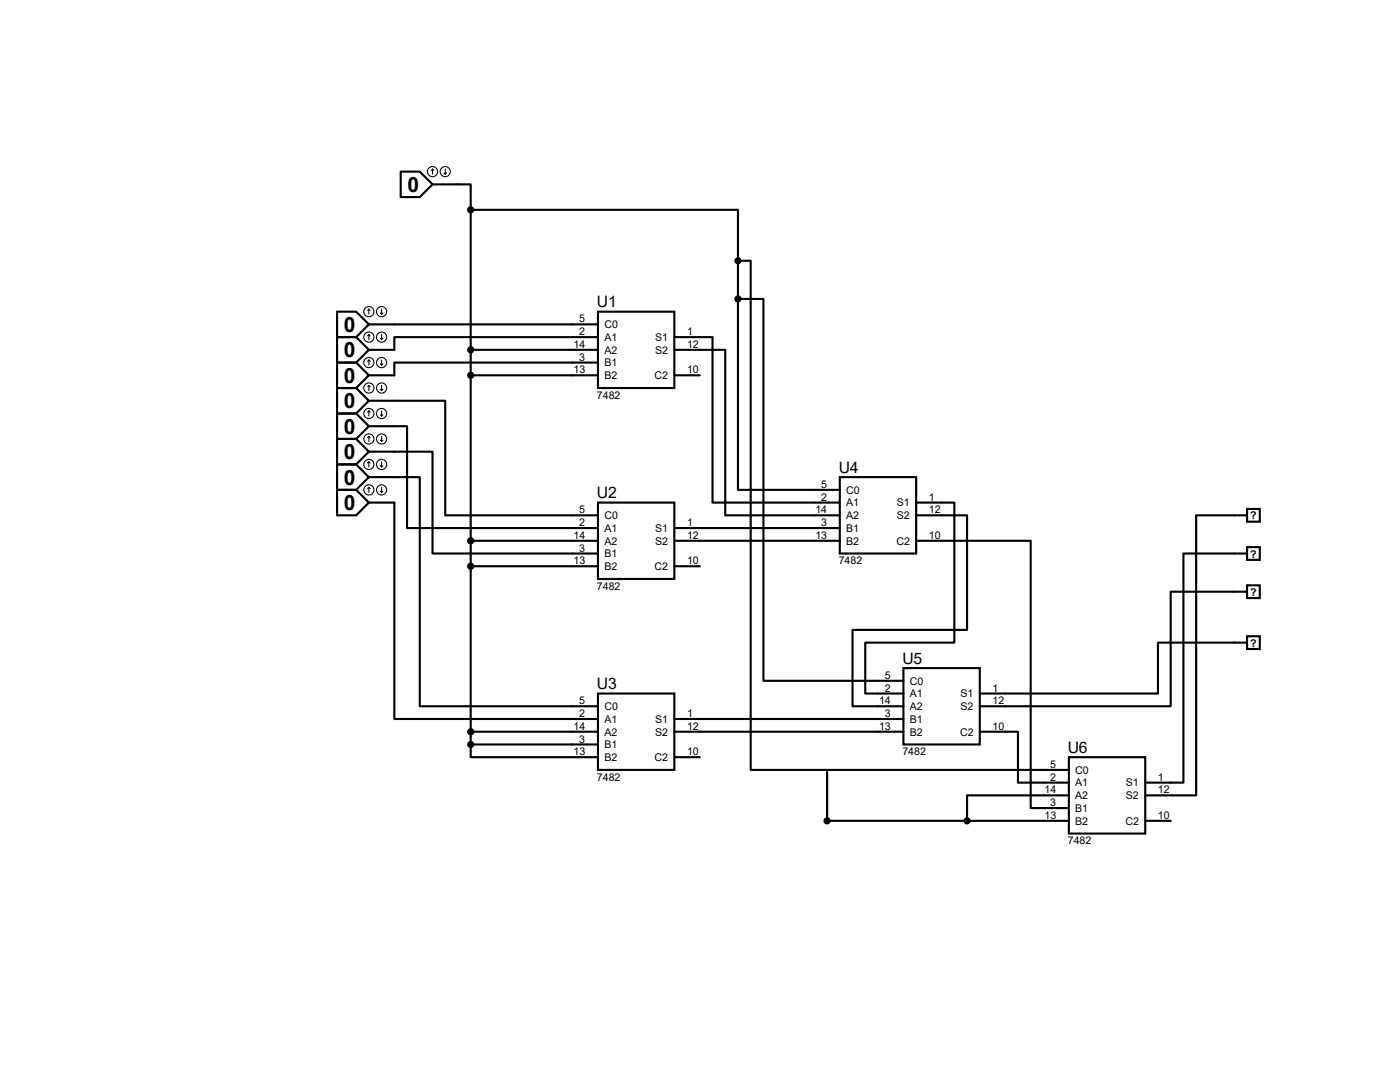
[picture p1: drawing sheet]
<svg xmlns="http://www.w3.org/2000/svg" width="279mm" height="216mm" viewBox="0 0 279 216" stroke-linecap="round" stroke-linejoin="round" font-family="sans-serif">
<g fill="none" stroke="#000" stroke-width=".42">
<path d="M80 34.2h3.8l2.5 2.6-2.5 2.5h-3.8zM86.3 36.8h7.6v5.1M93.9 41.9h53.4v10.1M93.9 41.9v106.6M147.3 59.6v38.1h20.3M147.3 59.6h5.1v76.2h27.9M147.3 52h2.5v101.6h15.3v10.2M147.3 52v7.6M67.3 62.2h3.8l2.5 2.5-2.5 2.6h-3.8zM67.3 67.3h3.8l2.5 2.5-2.5 2.5h-3.8zM67.3 72.3h3.8l2.5 2.6-2.5 2.5h-3.8zM67.3 77.4h3.8l2.5 2.6-2.5 2.5h-3.8z"/>
<path d="M73.6 80h15.3v22.8h30.4M73.6 64.7h45.7M93.9 69.8h25.4M93.9 74.9h25.4M119.3 62.2h15.3v15.2h-15.3zM119.3 67.3h-40.6v2.5h-5.1M119.3 72.3h-40.6v2.6h-5.1M134.6 67.3h7.6v33h25.4M134.6 69.8h10.1v33h22.9M134.6 74.9h5.1M67.3 82.5h3.8l2.5 2.5-2.5 2.6h-3.8zM67.3 87.6h3.8l2.5 2.5-2.5 2.6h-3.8z"/>
<path d="M67.3 92.7h3.8l2.5 2.5-2.5 2.5h-3.8zM67.3 97.7h3.8l2.5 2.6-2.5 2.5h-3.8zM73.6 85h7.6v20.4h38.1M73.6 90.1h12.7v20.3h33M73.6 95.2h10.2v45.7h35.5M167.6 95.2h15.2v15.2h-15.2zM73.6 100.3h5.1v43.2h40.6M93.9 107.9h25.4M93.9 113h25.4M119.3 100.3h15.3v15.2h-15.3zM134.6 105.4h33M134.6 107.9h33"/>
<path d="M134.6 113h5.1M182.8 100.3h7.7v27.9h-17.8v10.2h7.6M182.8 102.8h10.2v22.9h-22.9v15.2h10.2M182.8 107.9h22.9v53.3h7.6M248.9 101.6h2.5v2.5h-2.5zM248.9 109.2h2.5v2.5h-2.5zM248.9 116.8h2.5v2.5h-2.5zM248.9 118.1h-15.3v22.8h-38.1M248.9 110.4h-12.7v45.8h-7.6M248.9 102.8h-10.2v55.9h-10.1M119.3 138.4h15.3v15.2h-15.3zM180.3 133.3h15.2v15.2h-15.2z"/>
<path d="M248.9 127h2.5v2.5h-2.5zM248.9 128.2h-17.8v10.2h-35.6M93.9 148.5v2.6h25.4M93.9 146h25.4M93.9 148.5h25.4M134.6 143.5h45.7M134.6 146h45.7M134.6 151.1h5.1M195.5 146h7.7v10.2h10.1M213.3 151.1h15.3v15.2h-15.3zM213.3 153.6h-48.2v10.2M213.3 158.7h-20.3v5.1"/>
<path d="M165.1 163.8h48.2M228.6 163.8h5"/>
</g>
<g fill="none" stroke="#000" stroke-width=".21">
<path d="M86.3 33.7l-.2 .3M86.3 33.7l.3 .3M86.3 33.7v1.1M88.6 34.5l.3 .3M88.9 33.7v1.1M89.1 34.5l-.2 .3M73.6 61.7l-.2 .2M73.6 61.7l.3 .2M73.6 61.7v1M73.6 66.8v1M73.6 71.8v1.1M73.6 76.9v1"/>
<path d="M73.6 66.8l-.2 .2M73.6 66.8l.3 .2M73.6 71.8l-.2 .3M73.6 71.8l.3 .3M73.6 76.9l-.2 .3M73.6 76.9l.3 .3M75.9 62.4l.3 .3M75.9 67.5l.3 .3M75.9 72.6l.3 .3M75.9 77.7l.3 .2M76.2 61.7v1M76.2 66.8v1"/>
<path d="M76.2 71.8v1.1M76.2 76.9v1M76.4 62.4l-.2 .3M76.4 67.5l-.2 .3M76.4 72.6l-.2 .3M76.4 77.7l-.2 .2M73.6 82v1M73.6 87.1v1M73.6 92.2v1M73.6 97.2v1.1M73.6 82l-.2 .3M73.6 82l.3 .3"/>
<path d="M73.6 87.1l-.2 .2M73.6 87.1l.3 .2M73.6 92.2l-.2 .2M73.6 92.2l.3 .2M73.6 97.2l-.2 .3M73.6 97.2l.3 .3M75.9 82.8l.3 .2M75.9 87.8l.3 .3M75.9 92.9l.3 .3M75.9 98l.3 .3M76.2 82v1M76.2 87.1v1"/>
<path d="M76.2 92.2v1M76.2 97.2v1.1M76.4 82.8l-.2 .2M76.4 87.8l-.2 .3M76.4 92.9l-.2 .3M76.4 98l-.2 .3"/>
<circle cx="86.3" cy="34.2" r="1.02"/>
<circle cx="88.9" cy="34.2" r="1.02"/>
<circle cx="73.6" cy="77.4" r="1.02"/>
<circle cx="73.6" cy="72.3" r="1.02"/>
<circle cx="73.6" cy="62.2" r="1.02"/>
<circle cx="73.6" cy="67.3" r="1.02"/>
<circle cx="76.2" cy="77.4" r="1.02"/>
<circle cx="76.2" cy="67.3" r="1.02"/>
<circle cx="76.2" cy="72.3" r="1.02"/>
<circle cx="76.2" cy="62.2" r="1.02"/>
<circle cx="73.6" cy="82.5" r="1.02"/>
<circle cx="73.6" cy="97.7" r="1.02"/>
<circle cx="73.6" cy="87.6" r="1.02"/>
<circle cx="73.6" cy="92.7" r="1.02"/>
<circle cx="76.2" cy="92.7" r="1.02"/>
<circle cx="76.2" cy="87.6" r="1.02"/>
<circle cx="76.2" cy="97.7" r="1.02"/>
<circle cx="76.2" cy="82.5" r="1.02"/>
</g>
<g fill="#000" stroke="#000" stroke-width=".42">
<circle cx="93.9" cy="41.9" r=".51"/>
<circle cx="147.3" cy="52" r=".51"/>
<circle cx="147.3" cy="59.6" r=".51"/>
<circle cx="93.9" cy="74.9" r=".51"/>
<circle cx="93.9" cy="69.8" r=".51"/>
<circle cx="93.9" cy="107.9" r=".51"/>
<circle cx="93.9" cy="113" r=".51"/>
<circle cx="93.9" cy="146" r=".51"/>
<circle cx="93.9" cy="148.5" r=".51"/>
<circle cx="165.1" cy="163.8" r=".51"/>
<circle cx="193" cy="163.8" r=".51"/>
</g>
<g font-size="4.2">
<text x="81.3" y="38.3">0</text>
<text x="68.6" y="66.3">0</text>
<text x="68.6" y="71.3">0</text>
<text x="68.6" y="76.4">0</text>
<text x="68.6" y="81.5">0</text>
<text x="68.6" y="86.6">0</text>
<text x="68.6" y="91.7">0</text>
<text x="68.6" y="96.7">0</text>
<text x="68.6" y="101.8">0</text>
</g>
<g font-size="3.1">
<text x="119.1" y="61.3">U1</text>
<text x="167.4" y="94.3">U4</text>
<text x="119.1" y="99.4">U2</text>
<text x="119.1" y="137.5">U3</text>
<text x="180.1" y="132.4">U5</text>
<text x="213.1" y="150.2">U6</text>
</g>
<g font-size="2.1">
<text x="115.6" y="64.3">5</text>
<text x="120.6" y="65.5">C0</text>
<text x="114.5" y="69.4">14</text>
<text x="115.6" y="66.9">2</text>
<text x="115.6" y="72">3</text>
<text x="120.6" y="68">A1</text>
<text x="120.6" y="70.6">A2</text>
<text x="130.7" y="68">S1</text>
<text x="130.7" y="70.6">S2</text>
<text x="137.1" y="66.9">1</text>
<text x="137.1" y="69.4">12</text>
<text x="114.5" y="74.5">13</text>
<text x="120.6" y="73.1">B1</text>
<text x="120.6" y="75.6">B2</text>
<text x="130.6" y="75.6">C2</text>
<text x="137.1" y="74.5">10</text>
<text x="119.1" y="79.6">7482</text>
<text x="163.9" y="97.4">5</text>
<text x="163.9" y="99.9">2</text>
<text x="168.9" y="98.5">C0</text>
<text x="168.9" y="101">A1</text>
<text x="179" y="101">S1</text>
<text x="185.4" y="99.9">1</text>
<text x="114.5" y="107.5">14</text>
<text x="115.6" y="102.4">5</text>
<text x="115.6" y="105">2</text>
<text x="120.6" y="103.6">C0</text>
<text x="120.6" y="106.1">A1</text>
<text x="130.7" y="106.1">S1</text>
<text x="137.1" y="105">1</text>
<text x="137.1" y="107.5">12</text>
<text x="162.7" y="102.4">14</text>
<text x="162.7" y="107.5">13</text>
<text x="163.9" y="105">3</text>
<text x="168.9" y="103.6">A2</text>
<text x="168.9" y="106.1">B1</text>
<text x="179" y="103.6">S2</text>
<text x="185.4" y="102.4">12</text>
<text x="185.4" y="107.5">10</text>
<text x="249.5" y="103.6">?</text>
<text x="114.5" y="112.6">13</text>
<text x="115.6" y="110.1">3</text>
<text x="120.6" y="108.7">A2</text>
<text x="120.6" y="111.2">B1</text>
<text x="120.6" y="113.7">B2</text>
<text x="130.6" y="113.7">C2</text>
<text x="130.7" y="108.7">S2</text>
<text x="137.1" y="112.6">10</text>
<text x="167.4" y="112.6">7482</text>
<text x="168.9" y="108.7">B2</text>
<text x="178.9" y="108.7">C2</text>
<text x="249.5" y="111.3">?</text>
<text x="119.1" y="117.7">7482</text>
<text x="249.5" y="118.9">?</text>
<text x="249.5" y="129">?</text>
<text x="176.6" y="135.5">5</text>
<text x="181.6" y="136.6">C0</text>
<text x="115.6" y="140.5">5</text>
<text x="115.6" y="143.1">2</text>
<text x="120.6" y="141.7">C0</text>
<text x="137.1" y="143.1">1</text>
<text x="175.4" y="140.5">14</text>
<text x="176.6" y="138">2</text>
<text x="176.6" y="143.1">3</text>
<text x="181.6" y="139.1">A1</text>
<text x="181.6" y="141.7">A2</text>
<text x="191.7" y="139.1">S1</text>
<text x="191.7" y="141.7">S2</text>
<text x="198.1" y="138">1</text>
<text x="198.1" y="140.5">12</text>
<text x="114.5" y="145.6">14</text>
<text x="115.6" y="148.2">3</text>
<text x="120.6" y="144.2">A1</text>
<text x="120.6" y="146.8">A2</text>
<text x="120.6" y="149.3">B1</text>
<text x="130.7" y="144.2">S1</text>
<text x="130.7" y="146.8">S2</text>
<text x="137.1" y="145.6">12</text>
<text x="175.4" y="145.6">13</text>
<text x="181.6" y="144.2">B1</text>
<text x="181.6" y="146.8">B2</text>
<text x="191.6" y="146.8">C2</text>
<text x="198.1" y="145.6">10</text>
<text x="114.5" y="150.7">13</text>
<text x="119.1" y="155.8">7482</text>
<text x="120.6" y="151.8">B2</text>
<text x="130.6" y="151.8">C2</text>
<text x="137.1" y="150.7">10</text>
<text x="180.1" y="150.7">7482</text>
<text x="209.6" y="153.2">5</text>
<text x="209.6" y="155.8">2</text>
<text x="214.6" y="154.4">C0</text>
<text x="231.1" y="155.8">1</text>
<text x="208.4" y="158.3">14</text>
<text x="209.6" y="160.9">3</text>
<text x="214.6" y="156.9">A1</text>
<text x="214.6" y="159.5">A2</text>
<text x="224.7" y="156.9">S1</text>
<text x="224.7" y="159.5">S2</text>
<text x="231.1" y="158.3">12</text>
<text x="208.4" y="163.4">13</text>
<text x="214.6" y="162">B1</text>
<text x="214.6" y="164.5">B2</text>
<text x="224.6" y="164.5">C2</text>
<text x="231.1" y="163.4">10</text>
<text x="213.1" y="168.5">7482</text>
</g>
</svg>
